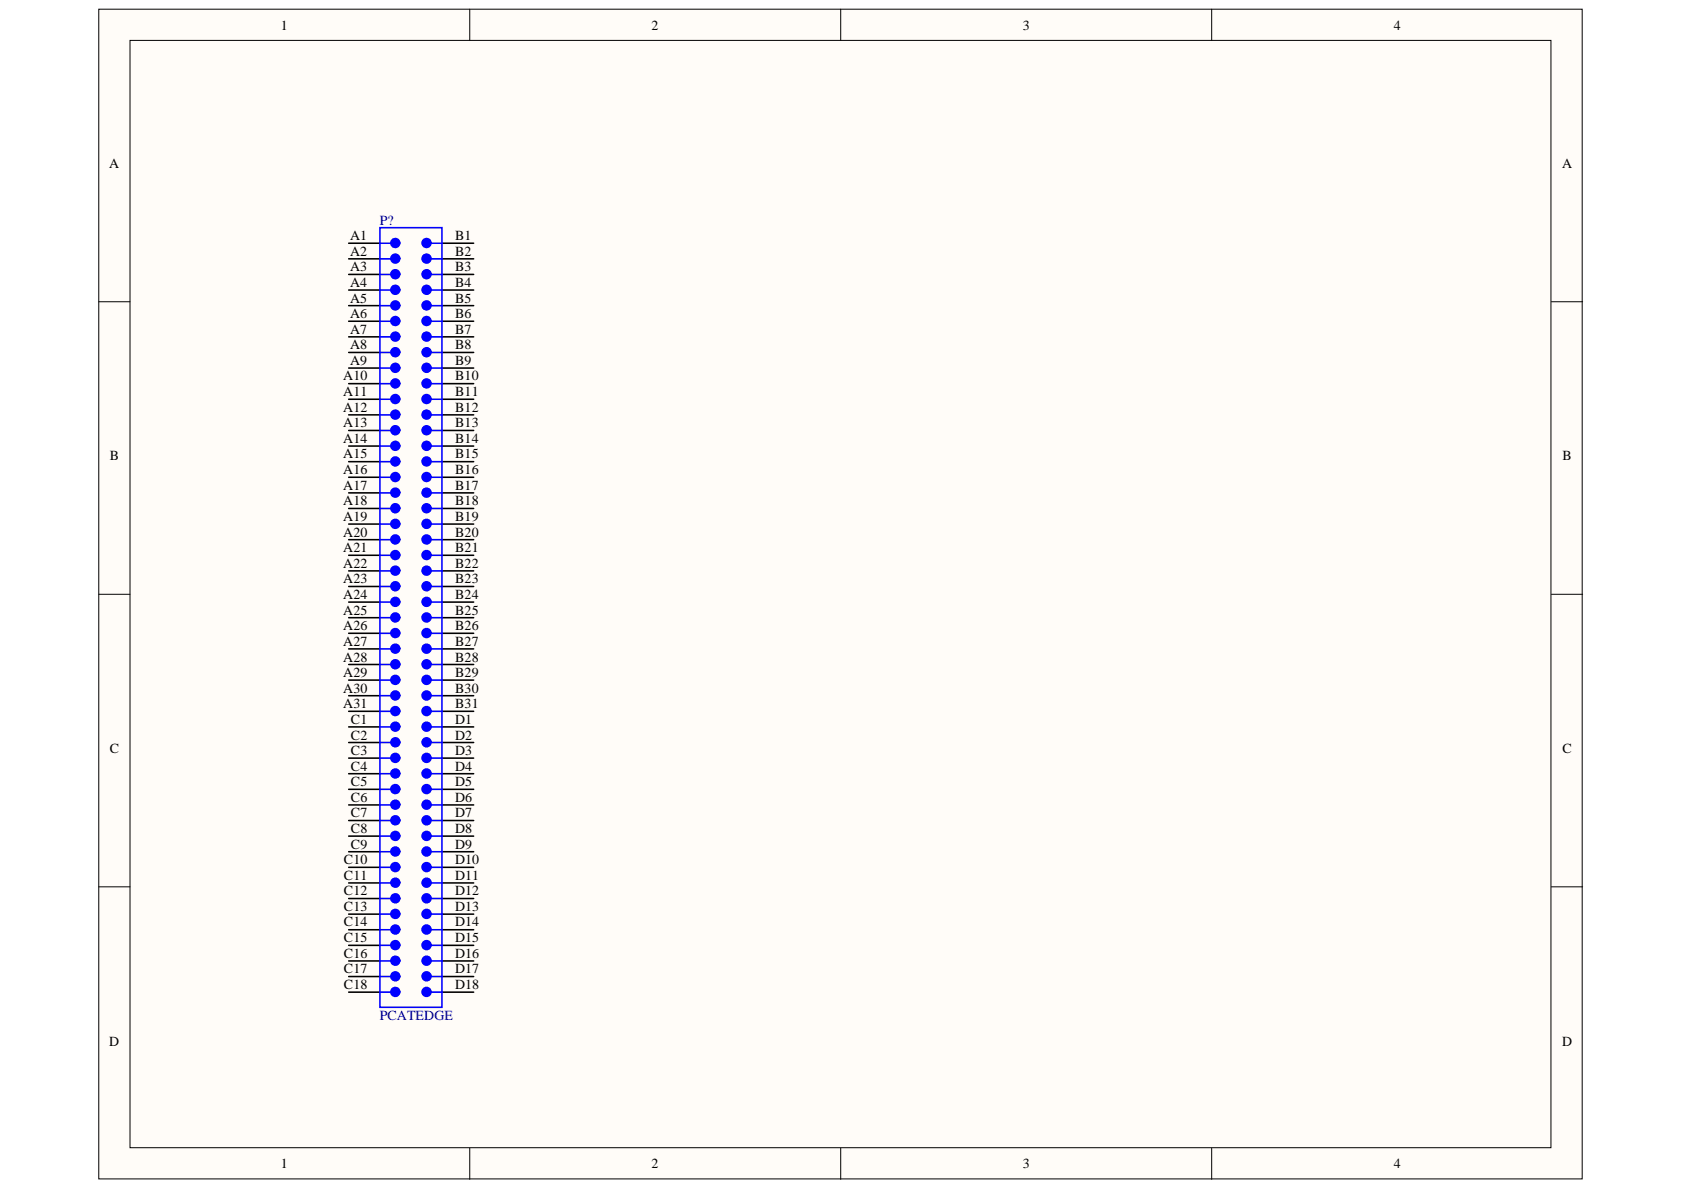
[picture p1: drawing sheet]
<svg xmlns="http://www.w3.org/2000/svg" width="297mm" height="210mm" viewBox="0 0 297 210" stroke-linecap="round" stroke-linejoin="round" font-family="sans-serif">
<g fill="#fffcf8" stroke="#000" stroke-width=".18">
<path d="M17.4 1.6h261.7v206.3h-261.7z"/>
<path d="M22.9 7.1h250.7v195.3h-250.7z"/>
</g>
<path d="M82.9 1.6v5.5M148.3 1.6v5.5M213.7 1.6v5.5M17.4 53.2h5.5M273.7 53.2h5.5M17.4 104.8h5.5M273.7 104.8h5.5M17.4 156.4h5.5M273.7 156.4h5.5M82.9 202.5v5.5M148.3 202.5v5.5M213.7 202.5v5.5" fill="none" stroke="#000" stroke-width=".18"/>
<g fill="none" stroke="#000" stroke-width=".28">
<path d="M61.5 42.9h5.5M61.5 45.7h5.5M61.5 48.4h5.5M61.5 51.2h5.5M61.5 53.9h5.5M61.5 56.7h5.5M61.5 59.4h5.5M78 42.9h5.5M78 45.7h5.5M78 48.4h5.5M78 51.2h5.5M78 53.9h5.5"/>
<path d="M78 56.7h5.5M78 59.4h5.5M61.5 62.2h5.5M61.5 64.9h5.5M61.5 67.7h5.5M61.5 70.4h5.5M61.5 73.2h5.5M61.5 75.9h5.5M61.5 78.7h5.5M78 62.2h5.5M78 64.9h5.5M78 67.7h5.5"/>
<path d="M78 70.4h5.5M78 73.2h5.5M78 75.9h5.5M78 78.7h5.5M61.5 81.4h5.5M61.5 84.2h5.5M61.5 86.9h5.5M61.5 89.7h5.5M61.5 92.4h5.5M61.5 95.2h5.5M61.5 97.9h5.5M78 81.4h5.5"/>
<path d="M78 84.2h5.5M78 86.9h5.5M78 89.7h5.5M78 92.4h5.5M78 95.2h5.5M78 97.9h5.5M61.5 100.7h5.5M61.5 103.4h5.5M61.5 106.2h5.5M61.5 109h5.5M61.5 111.7h5.5M61.5 114.5h5.5"/>
<path d="M61.5 117.2h5.5M61.5 120h5.5M78 100.7h5.5M78 103.4h5.5M78 106.2h5.5M78 109h5.5M78 111.7h5.5M78 114.5h5.5M78 117.2h5.5M78 120h5.5M61.5 122.7h5.5M61.5 125.5h5.5"/>
<path d="M61.5 128.2h5.5M61.5 131h5.5M61.5 133.7h5.5M61.5 136.5h5.5M61.5 139.2h5.5M78 122.7h5.5M78 125.5h5.5M78 128.2h5.5M78 131h5.5M78 133.7h5.5M78 136.5h5.5M78 139.2h5.5"/>
<path d="M61.5 142h5.5M61.5 144.7h5.5M61.5 147.5h5.5M61.5 150.2h5.5M61.5 153h5.5M61.5 155.7h5.5M61.5 158.5h5.5M78 142h5.5M78 144.7h5.5M78 147.5h5.5M78 150.2h5.5M78 153h5.5"/>
<path d="M78 155.7h5.5M78 158.5h5.5M61.5 161.2h5.5M61.5 164h5.5M61.5 166.7h5.5M61.5 169.5h5.5M61.5 172.3h5.5M61.5 175h5.5M78 161.2h5.5M78 164h5.5M78 166.7h5.5M78 169.5h5.5"/>
<path d="M78 172.3h5.5M78 175h5.5"/>
</g>
<g fill="none" stroke="#00f" stroke-width=".28">
<path d="M67 40.2h11v137.5h-11zM67 53.9h1.9M67 48.4h1.9M67 42.9h1.9M67 59.4h1.9M67 45.7h1.9M67 56.7h1.9M67 51.2h1.9M76.1 53.9h1.9M76.1 48.4h1.9M76.1 42.9h1.9M76.1 59.4h1.9"/>
<path d="M76.1 45.7h1.9M76.1 56.7h1.9M76.1 51.2h1.9M67 64.9h1.9M67 70.4h1.9M67 75.9h1.9M67 78.7h1.9M67 62.2h1.9M67 73.2h1.9M67 67.7h1.9M76.1 64.9h1.9M76.1 70.4h1.9"/>
<path d="M76.1 75.9h1.9M76.1 78.7h1.9M76.1 62.2h1.9M76.1 73.2h1.9M76.1 67.7h1.9M67 81.4h1.9M67 86.9h1.9M67 92.4h1.9M67 97.9h1.9M67 89.7h1.9M67 84.2h1.9M67 95.2h1.9"/>
<path d="M76.1 81.4h1.9M76.1 86.9h1.9M76.1 92.4h1.9M76.1 97.9h1.9M76.1 89.7h1.9M76.1 84.2h1.9M76.1 95.2h1.9M67 103.4h1.9M67 109h1.9M67 114.5h1.9M67 120h1.9M67 111.7h1.9"/>
<path d="M67 117.2h1.9M67 106.2h1.9M67 100.7h1.9M76.1 103.4h1.9M76.1 109h1.9M76.1 114.5h1.9M76.1 120h1.9M76.1 111.7h1.9M76.1 117.2h1.9M76.1 106.2h1.9M76.1 100.7h1.9M67 125.5h1.9"/>
<path d="M67 131h1.9M67 136.5h1.9M67 122.7h1.9M67 128.2h1.9M67 139.2h1.9M67 133.7h1.9M76.1 125.5h1.9M76.1 131h1.9M76.1 136.5h1.9M76.1 122.7h1.9M76.1 128.2h1.9M76.1 139.2h1.9"/>
<path d="M76.1 133.7h1.9M67 142h1.9M67 147.5h1.9M67 158.5h1.9M67 153h1.9M67 144.7h1.9M67 155.7h1.9M67 150.2h1.9M76.1 142h1.9M76.1 147.5h1.9M76.1 158.5h1.9M76.1 153h1.9"/>
<path d="M76.1 144.7h1.9M76.1 155.7h1.9M76.1 150.2h1.9M67 164h1.9M67 175h1.9M67 169.5h1.9M67 161.2h1.9M67 172.3h1.9M67 166.7h1.9M76.1 164h1.9M76.1 175h1.9M76.1 169.5h1.9"/>
<path d="M76.1 161.2h1.9M76.1 172.3h1.9M76.1 166.7h1.9"/>
</g>
<g fill="#00f" stroke="#00f" stroke-width=".28">
<circle cx="75.2" cy="42.9" r=".78"/>
<circle cx="69.7" cy="42.9" r=".78"/>
<circle cx="75.2" cy="48.4" r=".78"/>
<circle cx="69.7" cy="48.4" r=".78"/>
<circle cx="75.2" cy="53.9" r=".78"/>
<circle cx="69.7" cy="53.9" r=".78"/>
<circle cx="75.2" cy="59.4" r=".78"/>
<circle cx="69.7" cy="59.4" r=".78"/>
<circle cx="75.2" cy="64.9" r=".78"/>
<circle cx="69.7" cy="64.9" r=".78"/>
<circle cx="75.2" cy="70.4" r=".78"/>
<circle cx="69.7" cy="70.4" r=".78"/>
<circle cx="75.2" cy="75.9" r=".78"/>
<circle cx="69.7" cy="75.9" r=".78"/>
<circle cx="75.2" cy="81.4" r=".78"/>
<circle cx="69.7" cy="81.4" r=".78"/>
<circle cx="75.2" cy="86.9" r=".78"/>
<circle cx="69.7" cy="86.9" r=".78"/>
<circle cx="75.2" cy="92.4" r=".78"/>
<circle cx="69.7" cy="92.4" r=".78"/>
<circle cx="75.2" cy="97.9" r=".78"/>
<circle cx="69.7" cy="97.9" r=".78"/>
<circle cx="75.2" cy="103.4" r=".78"/>
<circle cx="69.7" cy="103.4" r=".78"/>
<circle cx="75.2" cy="108.9" r=".78"/>
<circle cx="69.7" cy="108.9" r=".78"/>
<circle cx="75.2" cy="114.4" r=".78"/>
<circle cx="69.7" cy="114.4" r=".78"/>
<circle cx="75.2" cy="119.9" r=".78"/>
<circle cx="69.7" cy="119.9" r=".78"/>
<circle cx="75.2" cy="125.4" r=".78"/>
<circle cx="69.7" cy="125.4" r=".78"/>
<circle cx="75.2" cy="130.9" r=".78"/>
<circle cx="69.7" cy="130.9" r=".78"/>
<circle cx="75.2" cy="136.4" r=".78"/>
<circle cx="69.7" cy="136.4" r=".78"/>
<circle cx="75.2" cy="141.9" r=".78"/>
<circle cx="69.7" cy="141.9" r=".78"/>
<circle cx="75.2" cy="147.4" r=".78"/>
<circle cx="69.7" cy="147.4" r=".78"/>
<circle cx="75.2" cy="152.9" r=".78"/>
<circle cx="69.7" cy="152.9" r=".78"/>
<circle cx="75.2" cy="158.5" r=".78"/>
<circle cx="69.7" cy="158.5" r=".78"/>
<circle cx="75.2" cy="164" r=".78"/>
<circle cx="69.7" cy="164" r=".78"/>
<circle cx="75.2" cy="169.5" r=".78"/>
<circle cx="69.7" cy="169.5" r=".78"/>
<circle cx="75.2" cy="175" r=".78"/>
<circle cx="69.7" cy="175" r=".78"/>
<circle cx="75.2" cy="144.7" r=".78"/>
<circle cx="69.7" cy="144.7" r=".78"/>
<circle cx="75.2" cy="150.2" r=".78"/>
<circle cx="69.7" cy="150.2" r=".78"/>
<circle cx="75.2" cy="155.7" r=".78"/>
<circle cx="69.7" cy="155.7" r=".78"/>
<circle cx="75.2" cy="161.2" r=".78"/>
<circle cx="69.7" cy="161.2" r=".78"/>
<circle cx="75.2" cy="166.7" r=".78"/>
<circle cx="69.7" cy="166.7" r=".78"/>
<circle cx="75.2" cy="172.2" r=".78"/>
<circle cx="69.7" cy="172.2" r=".78"/>
<circle cx="75.2" cy="111.7" r=".78"/>
<circle cx="69.7" cy="111.7" r=".78"/>
<circle cx="75.2" cy="117.2" r=".78"/>
<circle cx="69.7" cy="117.2" r=".78"/>
<circle cx="75.2" cy="122.7" r=".78"/>
<circle cx="69.7" cy="122.7" r=".78"/>
<circle cx="75.2" cy="128.2" r=".78"/>
<circle cx="69.7" cy="128.2" r=".78"/>
<circle cx="75.2" cy="133.7" r=".78"/>
<circle cx="69.7" cy="133.7" r=".78"/>
<circle cx="75.2" cy="139.2" r=".78"/>
<circle cx="69.7" cy="139.2" r=".78"/>
<circle cx="75.2" cy="78.6" r=".78"/>
<circle cx="69.7" cy="78.6" r=".78"/>
<circle cx="75.2" cy="84.1" r=".78"/>
<circle cx="69.7" cy="84.1" r=".78"/>
<circle cx="75.2" cy="89.6" r=".78"/>
<circle cx="69.7" cy="89.6" r=".78"/>
<circle cx="75.2" cy="95.2" r=".78"/>
<circle cx="69.7" cy="95.2" r=".78"/>
<circle cx="75.2" cy="100.7" r=".78"/>
<circle cx="69.7" cy="100.7" r=".78"/>
<circle cx="75.2" cy="106.2" r=".78"/>
<circle cx="69.7" cy="106.2" r=".78"/>
<circle cx="75.2" cy="45.6" r=".78"/>
<circle cx="69.7" cy="45.6" r=".78"/>
<circle cx="75.2" cy="51.1" r=".78"/>
<circle cx="69.7" cy="51.1" r=".78"/>
<circle cx="75.2" cy="56.6" r=".78"/>
<circle cx="69.7" cy="56.6" r=".78"/>
<circle cx="75.2" cy="62.1" r=".78"/>
<circle cx="69.7" cy="62.1" r=".78"/>
<circle cx="75.2" cy="67.6" r=".78"/>
<circle cx="69.7" cy="67.6" r=".78"/>
<circle cx="75.2" cy="73.1" r=".78"/>
<circle cx="69.7" cy="73.1" r=".78"/>
</g>
<g font-size="2.5">
<text x="49.6" y="5.2">1</text>
<text x="114.9" y="5.2">2</text>
<text x="180.4" y="5.2">3</text>
<text x="245.8" y="5.2">4</text>
<text x="19.3" y="29.7">A</text>
<text x="275.5" y="29.7">A</text>
<text x="61.7" y="42.3">A1</text>
<text x="61.7" y="45.1">A2</text>
<text x="61.7" y="47.8">A3</text>
<text x="80.3" y="42.3">B1</text>
<text x="80.3" y="45.1">B2</text>
<text x="80.3" y="47.8">B3</text>
<text x="61.7" y="50.6">A4</text>
<text x="61.7" y="53.4">A5</text>
<text x="80.3" y="50.6">B4</text>
<text x="80.3" y="53.4">B5</text>
<text x="61.7" y="56.1">A6</text>
<text x="61.7" y="58.9">A7</text>
<text x="80.3" y="56.1">B6</text>
<text x="80.3" y="58.9">B7</text>
<text x="61.7" y="61.6">A8</text>
<text x="61.7" y="64.4">A9</text>
<text x="80.3" y="61.6">B8</text>
<text x="80.3" y="64.4">B9</text>
<text x="60.6" y="67.1">A10</text>
<text x="60.6" y="69.9">A11</text>
<text x="80.3" y="67.1">B10</text>
<text x="80.3" y="69.9">B11</text>
<text x="60.6" y="72.7">A12</text>
<text x="60.6" y="75.4">A13</text>
<text x="80.3" y="72.7">B12</text>
<text x="80.3" y="75.4">B13</text>
<text x="19.4" y="81.2">B</text>
<text x="60.6" y="78.2">A14</text>
<text x="60.6" y="80.9">A15</text>
<text x="60.6" y="83.7">A16</text>
<text x="80.3" y="78.2">B14</text>
<text x="80.3" y="80.9">B15</text>
<text x="80.3" y="83.7">B16</text>
<text x="275.6" y="81.2">B</text>
<text x="60.6" y="86.4">A17</text>
<text x="60.6" y="89.1">A18</text>
<text x="80.3" y="86.4">B17</text>
<text x="80.3" y="89.1">B18</text>
<text x="60.6" y="91.9">A19</text>
<text x="60.6" y="94.6">A20</text>
<text x="80.3" y="91.9">B19</text>
<text x="80.3" y="94.6">B20</text>
<text x="60.6" y="97.4">A21</text>
<text x="60.6" y="100.1">A22</text>
<text x="80.3" y="97.4">B21</text>
<text x="80.3" y="100.1">B22</text>
<text x="60.6" y="102.9">A23</text>
<text x="60.6" y="105.6">A24</text>
<text x="80.3" y="102.9">B23</text>
<text x="80.3" y="105.6">B24</text>
<text x="60.6" y="108.4">A25</text>
<text x="60.6" y="111.2">A26</text>
<text x="60.6" y="113.9">A27</text>
<text x="80.3" y="108.4">B25</text>
<text x="80.3" y="111.2">B26</text>
<text x="80.3" y="113.9">B27</text>
<text x="60.6" y="116.7">A28</text>
<text x="60.6" y="119.4">A29</text>
<text x="80.3" y="116.7">B28</text>
<text x="80.3" y="119.4">B29</text>
<text x="60.6" y="122.2">A30</text>
<text x="60.6" y="124.9">A31</text>
<text x="80.3" y="122.2">B30</text>
<text x="80.3" y="124.9">B31</text>
<text x="61.9" y="127.7">C1</text>
<text x="61.9" y="130.5">C2</text>
<text x="80.3" y="127.7">D1</text>
<text x="80.3" y="130.5">D2</text>
<text x="19.4" y="132.8">C</text>
<text x="61.9" y="133.2">C3</text>
<text x="61.9" y="136">C4</text>
<text x="80.3" y="133.2">D3</text>
<text x="80.3" y="136">D4</text>
<text x="275.6" y="132.8">C</text>
<text x="61.9" y="138.7">C5</text>
<text x="61.9" y="141.4">C6</text>
<text x="80.3" y="138.7">D5</text>
<text x="80.3" y="141.4">D6</text>
<text x="61.9" y="144.2">C7</text>
<text x="61.9" y="146.9">C8</text>
<text x="61.9" y="149.7">C9</text>
<text x="80.3" y="144.2">D7</text>
<text x="80.3" y="146.9">D8</text>
<text x="80.3" y="149.7">D9</text>
<text x="60.6" y="152.4">C10</text>
<text x="60.6" y="155.2">C11</text>
<text x="80.3" y="152.4">D10</text>
<text x="80.3" y="155.2">D11</text>
<text x="60.6" y="157.9">C12</text>
<text x="60.6" y="160.7">C13</text>
<text x="80.3" y="157.9">D12</text>
<text x="80.3" y="160.7">D13</text>
<text x="60.6" y="163.4">C14</text>
<text x="60.6" y="166.2">C15</text>
<text x="80.3" y="163.4">D14</text>
<text x="80.3" y="166.2">D15</text>
<text x="60.6" y="169">C16</text>
<text x="60.6" y="171.7">C17</text>
<text x="80.3" y="169">D16</text>
<text x="80.3" y="171.7">D17</text>
<text x="60.6" y="174.5">C18</text>
<text x="80.3" y="174.5">D18</text>
<text x="19.3" y="184.5">D</text>
<text x="275.5" y="184.5">D</text>
<text x="49.6" y="206.1">1</text>
<text x="114.9" y="206.1">2</text>
<text x="180.4" y="206.1">3</text>
<text x="245.8" y="206.1">4</text>
</g>
<g font-size="2.5" fill="#000080">
<text x="67" y="39.6">P?</text>
<text x="67" y="180">PCATEDGE</text>
</g>
</svg>
